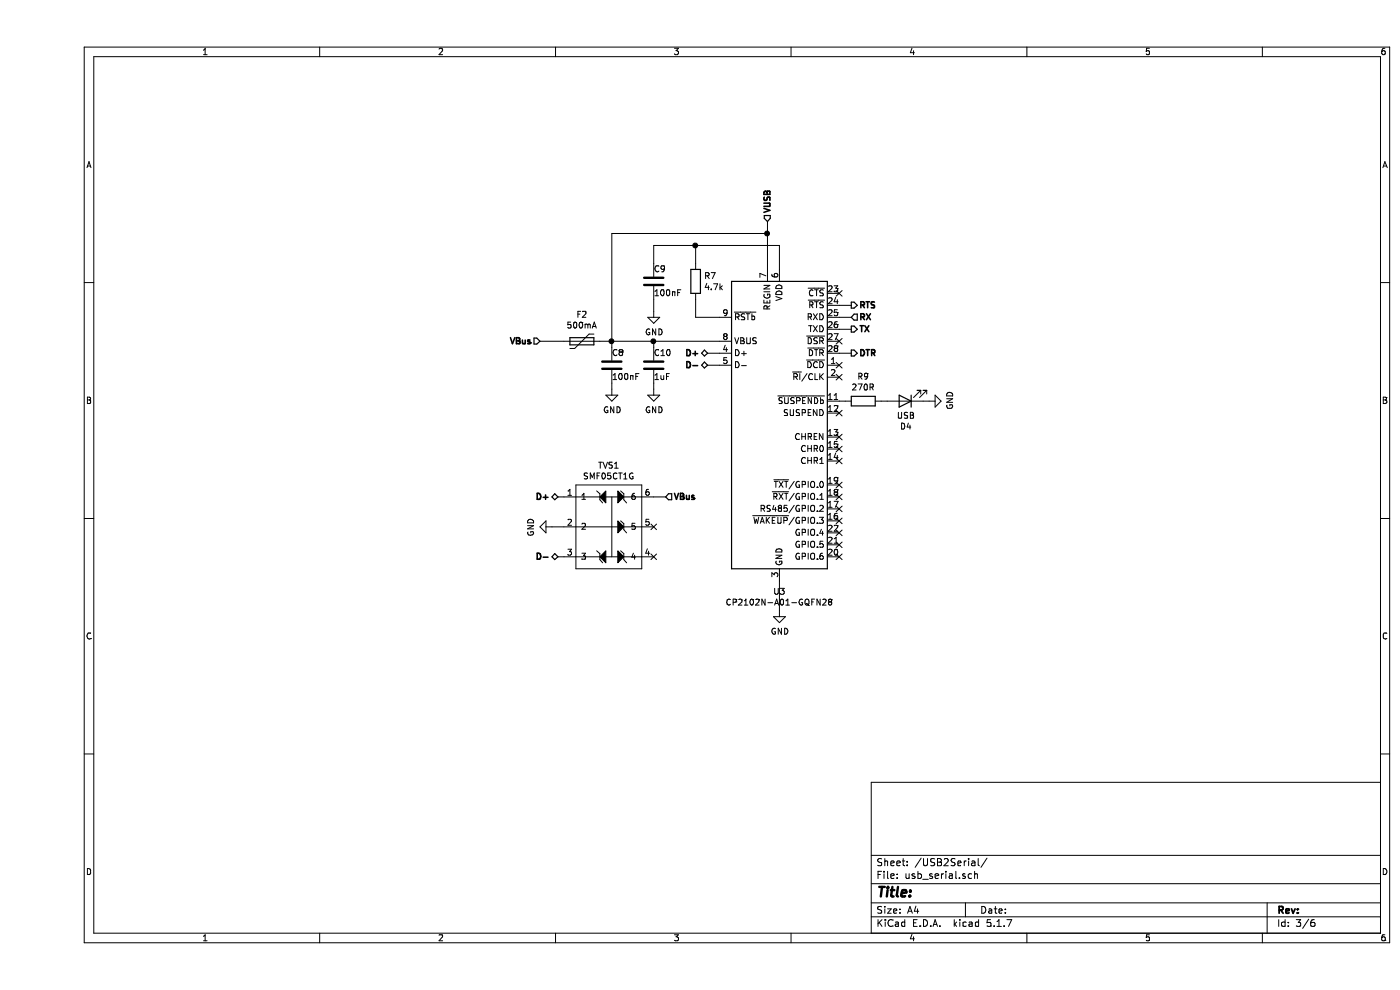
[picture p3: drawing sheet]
EESchema Schematic File Version 4
LIBS:fluepdot-cache
EELAYER 30 0
EELAYER END
$Descr A4 11693 8268
encoding utf-8
Sheet 3 6
Title ""
Date ""
Rev ""
Comp ""
Comment1 ""
Comment2 ""
Comment3 ""
Comment4 ""
$EndDescr
Text HLabel 6800 2650 2    50   Input ~ 10
RX
Text HLabel 6800 2750 2    50   Output ~ 10
TX
$Comp
L Device:R R9
U 1 1
P 6900 3350
F 0 "R9" V 6693 3350 50  0000 C CNN
F 1 "270R" V 6784 3350 50  0000 C CNN
F 2 "Resistor_SMD:R_0603_1608Metric" V 6830 3350 50  0001 C CNN
F 3 "~" H 6900 3350 50  0001 C CNN
F 4 "RC0805FR-07270RL" H 6900 3350 50  0001 C CNN "Octopart"
F 5 "0" H 6900 3350 50  0001 C CNN "Extended Part"
F 6 "C22966" H 6900 3350 50  0001 C CNN "LCSC"
F 7 "0603WAF2700T5E" H 6900 3350 50  0001 C CNN "Manufacturer"
F 8 "CHIP RESISTOR - SURFACE MOUNT 270OHMS ±1% 1/10W 0603 ROHS" H 6900 3350 50  0001 C CNN "Description"
	1    6900 3350
	0    1    1    0   
$EndComp
$Comp
L Device:LED D4
U 1 1
P 7250 3350
F 0 "D4" H 7243 3566 50  0000 C CNN
F 1 "USB" H 7243 3475 50  0000 C CNN
F 2 "Diode_SMD:D_0805_2012Metric" H 7250 3350 50  0001 C CNN
F 3 "~" H 7250 3350 50  0001 C CNN
F 4 "SML-211YTT86" H 7250 3350 50  0001 C CNN "Octopart"
F 5 "0" H 7250 3350 50  0001 C CNN "Extended Part"
F 6 "C2296" H 7250 3350 50  0001 C CNN "LCSC"
F 7 "17-21SUYC/TR8" H 7250 3350 50  0001 C CNN "Manufacturer"
F 8 "LIGHT EMITTING DIODES (LED) YELLOW 592~594NM 95~113MCD@20MA TOP VIEW 0805 ROHS" H 7250 3350 50  0001 C CNN "Description"
	1    7250 3350
	-1   0    0    1   
$EndComp
Text HLabel 6100 1850 1    50   Input ~ 10
VUSB
$Comp
L power:GND #PWR?
U 1 1
P 5150 2600
F 0 "#PWR?" H 5150 2350 50  0001 C CNN
F 1 "GND" H 5155 2427 50  0000 C CNN
F 2 "" H 5150 2600 50  0001 C CNN
F 3 "" H 5150 2600 50  0001 C CNN
	1    5150 2600
	1    0    0    -1  
$EndComp
Wire Wire Line
	4700 2850 4800 2850
Wire Wire Line
	4200 2850 4400 2850
$Comp
L Device:Polyfuse F2
U 1 1
P 4550 2850
F 0 "F2" V 4325 2850 50  0000 C CNN
F 1 "500mA" V 4416 2850 50  0000 C CNN
F 2 "Fuse:Fuse_1206_3216Metric" H 4600 2650 50  0001 L CNN
F 3 "~" H 4550 2850 50  0001 C CNN
F 4 "3413.0113.22" H 4550 2850 50  0001 C CNN "Octopart"
F 5 "1" H 4550 2850 50  0001 C CNN "Extended Part"
F 6 "C69688" H 4550 2850 50  0001 C CNN "LCSC"
F 7 "nSMD050" H 4550 2850 50  0001 C CNN "Manufacturer"
F 8 "PTC RESETTABLE FUSES 1206 ROHS" H 4550 2850 50  0001 C CNN "Description"
	1    4550 2850
	0    1    1    0   
$EndComp
Text HLabel 4200 2850 0    50   Input ~ 10
VBus
$Comp
L Device:C C9
U 1 1
P 5150 2350
F 0 "C9" H 5150 2250 50  0000 R CNN
F 1 "100nF" H 5150 2450 50  0000 R CNN
F 2 "Capacitor_SMD:C_0603_1608Metric" H 5188 2200 50  0001 C CNN
F 3 "~" H 5150 2350 50  0001 C CNN
F 4 "C0805C104Z5VACTU" H 5150 2350 50  0001 C CNN "Octopart"
F 5 "C14663" H 5150 2350 50  0001 C CNN "LCSC"
F 6 "CC0603KRX7R9BB104" H 5150 2350 50  0001 C CNN "Manufacturer"
F 7 "0" H 5150 2350 50  0001 C CNN "Extended Part"
F 8 "MULTILAYER CERAMIC CAPACITORS MLCC - SMD/SMT 100NF 50V 0603 ROHS" H 5150 2350 50  0001 C CNN "Description"
	1    5150 2350
	-1   0    0    1   
$EndComp
$Comp
L Device:C C8
U 1 1
P 4800 3050
F 0 "C8" H 4800 2950 50  0000 R CNN
F 1 "100nF" H 4800 3150 50  0000 R CNN
F 2 "Capacitor_SMD:C_0603_1608Metric" H 4838 2900 50  0001 C CNN
F 3 "~" H 4800 3050 50  0001 C CNN
F 4 "C0805C104Z5VACTU" H 4800 3050 50  0001 C CNN "Octopart"
F 5 "C14663" H 4800 3050 50  0001 C CNN "LCSC"
F 6 "CC0603KRX7R9BB104" H 4800 3050 50  0001 C CNN "Manufacturer"
F 7 "0" H 4800 3050 50  0001 C CNN "Extended Part"
F 8 "MULTILAYER CERAMIC CAPACITORS MLCC - SMD/SMT 100NF 50V 0603 ROHS" H 4800 3050 50  0001 C CNN "Description"
	1    4800 3050
	-1   0    0    1   
$EndComp
$Comp
L Device:C C10
U 1 1
P 5150 3050
F 0 "C10" H 5150 2950 50  0000 R CNN
F 1 "1uF" H 5150 3150 50  0000 R CNN
F 2 "Capacitor_SMD:C_0603_1608Metric" H 5188 2900 50  0001 C CNN
F 3 "~" H 5150 3050 50  0001 C CNN
F 4 "" H 5150 3050 50  0001 C CNN "Octopart"
F 5 "C15849" H 5150 3050 50  0001 C CNN "LCSC"
F 6 "CL10A105KB8NNNC" H 5150 3050 50  0001 C CNN "Manufacturer"
F 7 "0" H 5150 3050 50  0001 C CNN "Extended Part"
F 8 "MULTILAYER CERAMIC CAPACITORS MLCC - SMD/SMT 1UF 50V 0603 ROHS" H 5150 3050 50  0001 C CNN "Description"
	1    5150 3050
	-1   0    0    1   
$EndComp
Wire Wire Line
	4800 2900 4800 2850
Connection ~ 4800 2850
Wire Wire Line
	4800 2850 5150 2850
Wire Wire Line
	5150 2900 5150 2850
$Comp
L power:GND #PWR?
U 1 1
P 4800 3250
F 0 "#PWR?" H 4800 3000 50  0001 C CNN
F 1 "GND" H 4805 3077 50  0000 C CNN
F 2 "" H 4800 3250 50  0001 C CNN
F 3 "" H 4800 3250 50  0001 C CNN
	1    4800 3250
	1    0    0    -1  
$EndComp
$Comp
L power:GND #PWR?
U 1 1
P 5150 3250
F 0 "#PWR?" H 5150 3000 50  0001 C CNN
F 1 "GND" H 5155 3077 50  0000 C CNN
F 2 "" H 5150 3250 50  0001 C CNN
F 3 "" H 5150 3250 50  0001 C CNN
	1    5150 3250
	1    0    0    -1  
$EndComp
Wire Wire Line
	4800 3250 4800 3200
Wire Wire Line
	5150 3250 5150 3200
$Comp
L Device:R R7
U 1 1
P 5500 2350
F 0 "R7" H 5570 2396 50  0000 L CNN
F 1 "4.7k" H 5570 2305 50  0000 L CNN
F 2 "Resistor_SMD:R_0603_1608Metric" V 5430 2350 50  0001 C CNN
F 3 "~" H 5500 2350 50  0001 C CNN
F 4 "" H 5500 2350 50  0001 C CNN "Octopart"
F 5 "C23162" H 5500 2350 50  0001 C CNN "LCSC"
F 6 "0603WAF4701T5E" H 5500 2350 50  0001 C CNN "Manufacturer"
F 7 "0" H 5500 2350 50  0001 C CNN "Extended Part"
F 8 "CHIP RESISTOR - SURFACE MOUNT 4.7KOHMS ±1% 1/10W 0603 ROHS" H 5500 2350 50  0001 C CNN "Description"
	1    5500 2350
	1    0    0    -1  
$EndComp
$Comp
L fluepdot:SMF05CT1G TVS1
U 1 1
P 4800 4400
F 0 "TVS1" H 4775 4915 50  0000 C CNN
F 1 "SMF05CT1G" H 4775 4824 50  0000 C CNN
F 2 "Package_TO_SOT_SMD:SOT-363_SC-70-6" H 4800 4400 50  0001 C CNN
F 3 "" H 4800 4400 50  0001 C CNN
F 4 "0" H 4800 4400 50  0001 C CNN "Extended Part"
F 5 "C15879" H 4800 4400 50  0001 C CNN "LCSC"
F 6 "SMF05CT1G" H 4800 4400 50  0001 C CNN "Manufacturer"
F 7 "TVS SC-70-6(SOT-363) ROHS" H 4800 4400 50  0001 C CNN "Description"
	1    4800 4400
	1    0    0    -1  
$EndComp
$Comp
L power:GND #PWR?
U 1 1
P 4300 4400
F 0 "#PWR?" H 4300 4150 50  0001 C CNN
F 1 "GND" H 4305 4227 50  0000 C CNN
F 2 "" H 4300 4400 50  0001 C CNN
F 3 "" H 4300 4400 50  0001 C CNN
	1    4300 4400
	0    1    1    0   
$EndComp
Wire Wire Line
	4300 4400 4400 4400
Text HLabel 4350 4650 0    50   BiDi ~ 10
D-
Wire Wire Line
	4350 4150 4400 4150
Text HLabel 4350 4150 0    50   BiDi ~ 10
D+
Wire Wire Line
	4350 4650 4400 4650
$Comp
L Interface_USB:CP2102N-A01-GQFN28 U3
U 1 1
P 6200 3550
F 0 "U3" H 6200 2161 50  0000 C CNN
F 1 "CP2102N-A01-GQFN28" H 6200 2070 50  0000 C CNN
F 2 "Package_DFN_QFN:QFN-28-1EP_5x5mm_P0.5mm_EP3.35x3.35mm" H 6650 2350 50  0001 L CNN
F 3 "https://www.silabs.com/documents/public/data-sheets/cp2102n-datasheet.pdf" H 6250 2800 50  0001 C CNN
F 4 "USB 1/1 1MBPS 3V ~ 3.6V QFN-28_5X5X05P ROHS" H 6200 3550 50  0001 C CNN "Description"
F 5 "0" H 6200 3550 50  0001 C CNN "Extended Part"
F 6 "C6568" H 6200 3550 50  0001 C CNN "LCSC"
	1    6200 3550
	1    0    0    -1  
$EndComp
Wire Wire Line
	5150 2200 5150 2050
Wire Wire Line
	6200 2050 6200 2250
Wire Wire Line
	5500 2500 5500 2650
Wire Wire Line
	5500 2650 5700 2650
Wire Wire Line
	5500 2200 5500 2050
Connection ~ 5500 2050
Wire Wire Line
	5500 2050 6200 2050
Wire Wire Line
	5150 2850 5700 2850
Connection ~ 5150 2850
Text HLabel 5600 2950 0    50   BiDi ~ 10
D+
Text HLabel 5600 3050 0    50   BiDi ~ 10
D-
Wire Wire Line
	5600 2950 5700 2950
Wire Wire Line
	5600 3050 5700 3050
Wire Wire Line
	4800 2850 4800 1950
Wire Wire Line
	4800 1950 6100 1950
Wire Wire Line
	6100 1950 6100 2250
Wire Wire Line
	6100 1850 6100 1950
Connection ~ 6100 1950
Wire Wire Line
	6700 2650 6800 2650
Wire Wire Line
	6700 2750 6800 2750
Text HLabel 6800 2550 2    50   Output ~ 10
RTS
Wire Wire Line
	6700 2550 6800 2550
Text HLabel 6800 2950 2    50   Output ~ 10
DTR
Wire Wire Line
	6700 2950 6800 2950
$Comp
L power:GND #PWR?
U 1 1
P 6200 5100
F 0 "#PWR?" H 6200 4850 50  0001 C CNN
F 1 "GND" H 6205 4927 50  0000 C CNN
F 2 "" H 6200 5100 50  0001 C CNN
F 3 "" H 6200 5100 50  0001 C CNN
	1    6200 5100
	1    0    0    -1  
$EndComp
Wire Wire Line
	6200 5100 6200 4850
Wire Wire Line
	5150 2050 5500 2050
Wire Wire Line
	5150 2500 5150 2600
Wire Wire Line
	6700 3350 6750 3350
Wire Wire Line
	7050 3350 7100 3350
$Comp
L power:GND #PWR?
U 1 1
P 7450 3350
F 0 "#PWR?" H 7450 3100 50  0001 C CNN
F 1 "GND" H 7455 3177 50  0000 C CNN
F 2 "" H 7450 3350 50  0001 C CNN
F 3 "" H 7450 3350 50  0001 C CNN
	1    7450 3350
	0    -1   -1   0   
$EndComp
Wire Wire Line
	7400 3350 7450 3350
NoConn ~ 6700 2450
NoConn ~ 6700 2850
NoConn ~ 6700 3050
NoConn ~ 6700 3150
NoConn ~ 6700 3450
NoConn ~ 6700 3650
NoConn ~ 6700 3750
NoConn ~ 6700 3850
NoConn ~ 6700 4050
NoConn ~ 6700 4150
NoConn ~ 6700 4250
NoConn ~ 6700 4350
NoConn ~ 6700 4450
NoConn ~ 6700 4550
NoConn ~ 6700 4650
Text HLabel 5250 4150 2    50   Input ~ 10
VBus
Wire Wire Line
	5150 4150 5250 4150
NoConn ~ 5150 4650
NoConn ~ 5150 4400
$EndSCHEMATC
